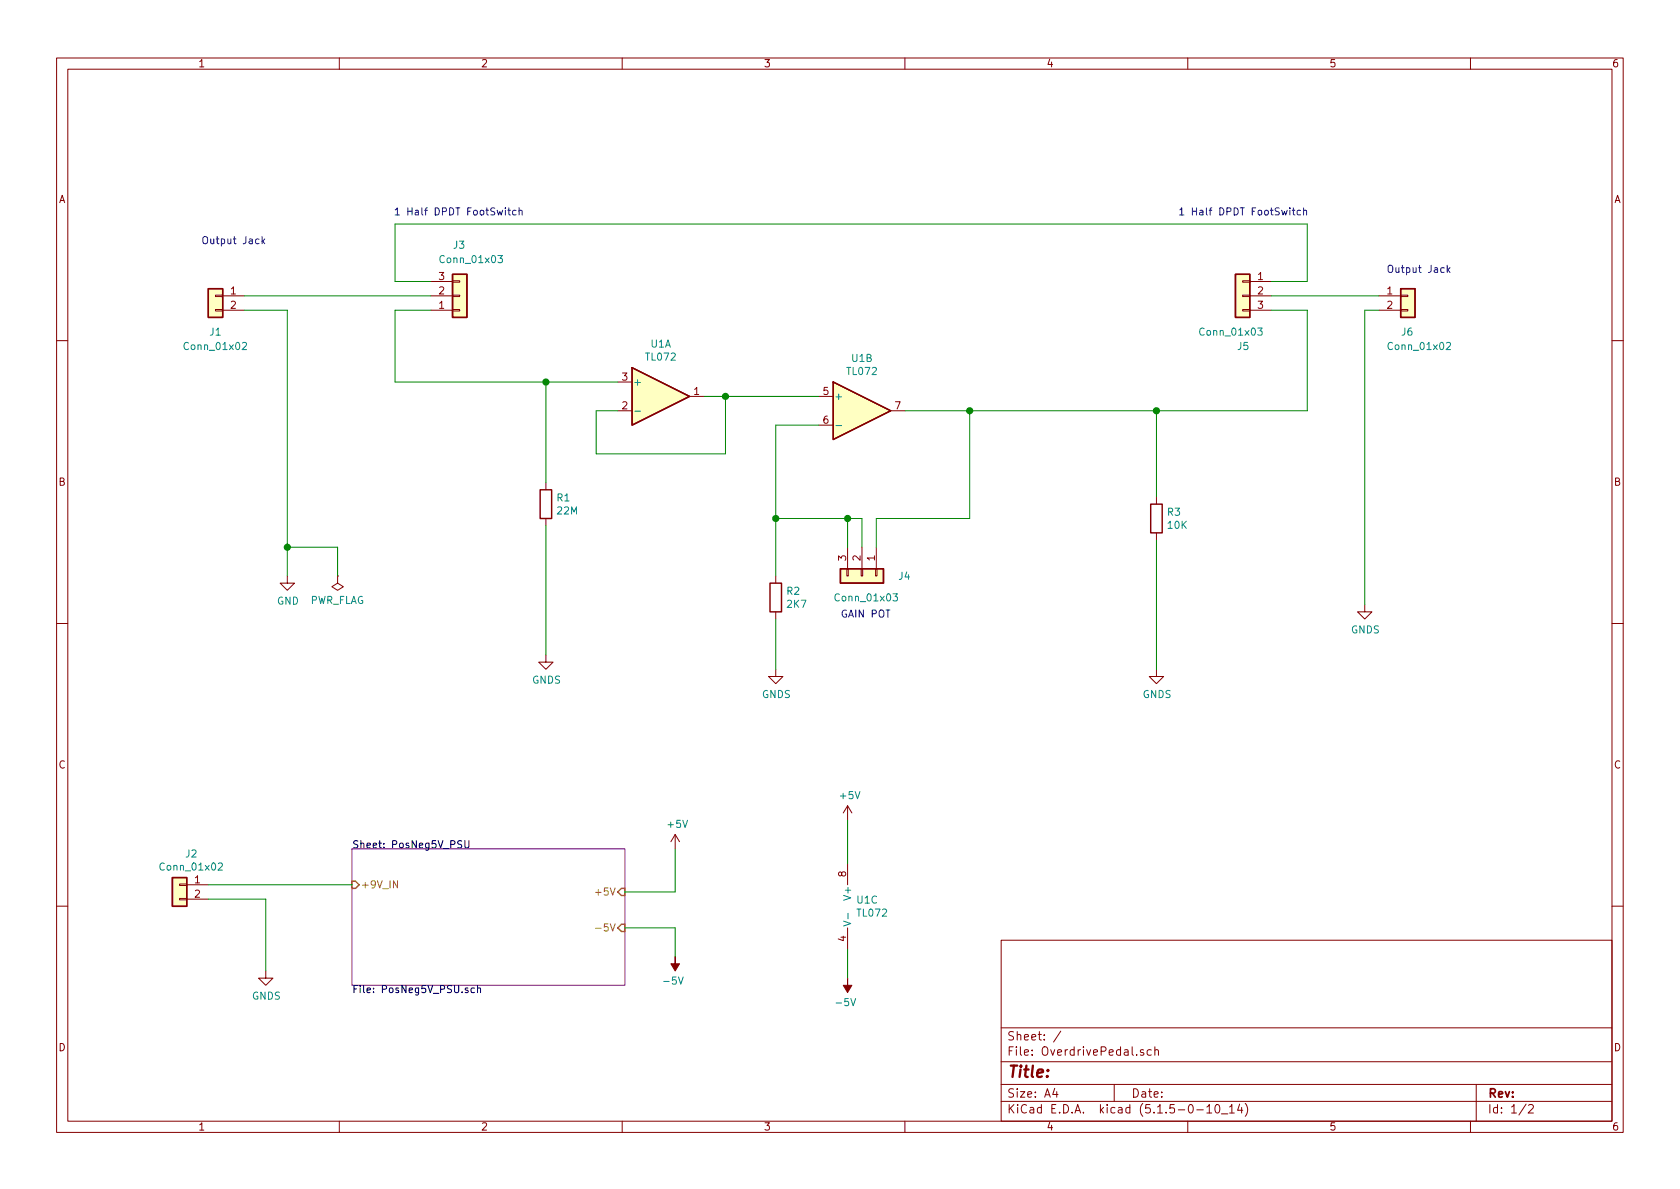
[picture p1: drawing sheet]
EESchema Schematic File Version 4
EELAYER 30 0
EELAYER END
$Descr A4 11693 8268
encoding utf-8
Sheet 1 2
Title ""
Date ""
Rev ""
Comp ""
Comment1 ""
Comment2 ""
Comment3 ""
Comment4 ""
$EndDescr
$Comp
L Connector_Generic:Conn_01x03 J4
U 1 1
P 6000 4000
F 0 "J4" V 6000 4250 50  0000 L CNN
F 1 "Conn_01x03" V 6150 3800 50  0000 L CNN
F 2 "Connector_PinHeader_2.54mm:PinHeader_1x03_P2.54mm_Vertical" H 6000 4000 50  0001 C CNN
F 3 "~" H 6000 4000 50  0001 C CNN
	1    6000 4000
	0    1    1    0   
$EndComp
Wire Wire Line
	5700 2950 5400 2950
Wire Wire Line
	5400 2950 5400 3600
Wire Wire Line
	5400 3600 5900 3600
Wire Wire Line
	5900 3600 5900 3800
Wire Wire Line
	6100 3800 6100 3600
Wire Wire Line
	6100 3600 6750 3600
Wire Wire Line
	6750 3600 6750 2850
Wire Wire Line
	6750 2850 6300 2850
Wire Wire Line
	6000 3800 6000 3600
Wire Wire Line
	6000 3600 5900 3600
Connection ~ 5900 3600
$Comp
L Device:R R2
U 1 1
P 5400 4150
F 0 "R2" H 5470 4196 50  0000 L CNN
F 1 "2K7" H 5470 4105 50  0000 L CNN
F 2 "Resistor_SMD:R_0805_2012Metric_Pad1.15x1.40mm_HandSolder" V 5330 4150 50  0001 C CNN
F 3 "~" H 5400 4150 50  0001 C CNN
	1    5400 4150
	1    0    0    -1  
$EndComp
Wire Wire Line
	5400 4000 5400 3600
Connection ~ 5400 3600
Wire Wire Line
	5400 4300 5400 4650
$Comp
L power:GNDS #PWR06
U 1 1
P 5400 4650
F 0 "#PWR06" H 5400 4400 50  0001 C CNN
F 1 "GNDS" H 5405 4477 50  0000 C CNN
F 2 "" H 5400 4650 50  0001 C CNN
F 3 "" H 5400 4650 50  0001 C CNN
	1    5400 4650
	1    0    0    -1  
$EndComp
Connection ~ 6750 2850
$Comp
L Device:R R3
U 1 1
P 8050 3600
F 0 "R3" H 8120 3646 50  0000 L CNN
F 1 "10K" H 8120 3555 50  0000 L CNN
F 2 "Resistor_SMD:R_0805_2012Metric_Pad1.15x1.40mm_HandSolder" V 7980 3600 50  0001 C CNN
F 3 "~" H 8050 3600 50  0001 C CNN
	1    8050 3600
	1    0    0    -1  
$EndComp
Wire Wire Line
	8050 3450 8050 2850
Wire Wire Line
	8050 3750 8050 4650
$Comp
L power:GNDS #PWR09
U 1 1
P 8050 4650
F 0 "#PWR09" H 8050 4400 50  0001 C CNN
F 1 "GNDS" H 8055 4477 50  0000 C CNN
F 2 "" H 8050 4650 50  0001 C CNN
F 3 "" H 8050 4650 50  0001 C CNN
	1    8050 4650
	1    0    0    -1  
$EndComp
$Sheet
S 2450 5900 1900 950 
U 5E6165F4
F0 "PosNeg5V_PSU" 50
F1 "PosNeg5V_PSU.sch" 50
F2 "+9V_IN" I L 2450 6150 50 
F3 "+5V" I R 4350 6200 50 
F4 "-5V" I R 4350 6450 50 
$EndSheet
Wire Wire Line
	4350 6200 4700 6200
Wire Wire Line
	4700 6200 4700 5900
$Comp
L power:+5V #PWR04
U 1 1
P 4700 5900
F 0 "#PWR04" H 4700 5750 50  0001 C CNN
F 1 "+5V" H 4715 6073 50  0000 C CNN
F 2 "" H 4700 5900 50  0001 C CNN
F 3 "" H 4700 5900 50  0001 C CNN
	1    4700 5900
	1    0    0    -1  
$EndComp
$Comp
L power:-5V #PWR05
U 1 1
P 4700 6650
F 0 "#PWR05" H 4700 6750 50  0001 C CNN
F 1 "-5V" H 4715 6823 50  0000 C CNN
F 2 "" H 4700 6650 50  0001 C CNN
F 3 "" H 4700 6650 50  0001 C CNN
	1    4700 6650
	-1   0    0    1   
$EndComp
Wire Wire Line
	4350 6450 4700 6450
Wire Wire Line
	4700 6450 4700 6650
Wire Wire Line
	2450 6150 1450 6150
$Comp
L Connector_Generic:Conn_01x02 J2
U 1 1
P 1250 6150
F 0 "J2" H 1168 6367 50  0000 C CNN
F 1 "Conn_01x02" H 1168 6276 50  0000 C CNN
F 2 "Connector_PinHeader_2.54mm:PinHeader_1x02_P2.54mm_Vertical" H 1250 6150 50  0001 C CNN
F 3 "~" H 1250 6150 50  0001 C CNN
	1    1250 6150
	-1   0    0    -1  
$EndComp
Wire Wire Line
	1450 6250 1850 6250
Wire Wire Line
	1850 6250 1850 6750
$Comp
L power:GNDS #PWR02
U 1 1
P 1850 6750
F 0 "#PWR02" H 1850 6500 50  0001 C CNN
F 1 "GNDS" H 1855 6577 50  0000 C CNN
F 2 "" H 1850 6750 50  0001 C CNN
F 3 "" H 1850 6750 50  0001 C CNN
	1    1850 6750
	1    0    0    -1  
$EndComp
$Comp
L Device:R R1
U 1 1
P 3800 3500
F 0 "R1" H 3870 3546 50  0000 L CNN
F 1 "22M" H 3870 3455 50  0000 L CNN
F 2 "Resistor_SMD:R_0805_2012Metric_Pad1.15x1.40mm_HandSolder" V 3730 3500 50  0001 C CNN
F 3 "~" H 3800 3500 50  0001 C CNN
	1    3800 3500
	1    0    0    -1  
$EndComp
Wire Wire Line
	3800 3350 3800 2650
Wire Wire Line
	3800 2650 4300 2650
Wire Wire Line
	3800 3650 3800 4550
$Comp
L power:GNDS #PWR03
U 1 1
P 3800 4550
F 0 "#PWR03" H 3800 4300 50  0001 C CNN
F 1 "GNDS" H 3805 4377 50  0000 C CNN
F 2 "" H 3800 4550 50  0001 C CNN
F 3 "" H 3800 4550 50  0001 C CNN
	1    3800 4550
	1    0    0    -1  
$EndComp
Text Notes 5850 4300 0    50   ~ 0
GAIN POT
$Comp
L Connector_Generic:Conn_01x02 J1
U 1 1
P 1500 2050
F 0 "J1" H 1500 1800 50  0000 C CNN
F 1 "Conn_01x02" H 1500 1700 50  0000 C CNN
F 2 "Connector_PinHeader_2.54mm:PinHeader_1x02_P2.54mm_Vertical" H 1500 2050 50  0001 C CNN
F 3 "~" H 1500 2050 50  0001 C CNN
	1    1500 2050
	-1   0    0    -1  
$EndComp
$Comp
L Connector_Generic:Conn_01x02 J6
U 1 1
P 9800 2050
F 0 "J6" H 9750 1800 50  0000 L CNN
F 1 "Conn_01x02" H 9650 1700 50  0000 L CNN
F 2 "Connector_PinHeader_2.54mm:PinHeader_1x02_P2.54mm_Vertical" H 9800 2050 50  0001 C CNN
F 3 "~" H 9800 2050 50  0001 C CNN
	1    9800 2050
	1    0    0    -1  
$EndComp
Wire Wire Line
	1700 2050 3000 2050
Connection ~ 3800 2650
$Comp
L power:GND #PWR01
U 1 1
P 2000 4000
F 0 "#PWR01" H 2000 3750 50  0001 C CNN
F 1 "GND" H 2005 3827 50  0000 C CNN
F 2 "" H 2000 4000 50  0001 C CNN
F 3 "" H 2000 4000 50  0001 C CNN
	1    2000 4000
	1    0    0    -1  
$EndComp
Wire Wire Line
	9600 2150 9500 2150
Wire Wire Line
	9500 2150 9500 4200
$Comp
L power:GNDS #PWR010
U 1 1
P 9500 4200
F 0 "#PWR010" H 9500 3950 50  0001 C CNN
F 1 "GNDS" H 9505 4027 50  0000 C CNN
F 2 "" H 9500 4200 50  0001 C CNN
F 3 "" H 9500 4200 50  0001 C CNN
	1    9500 4200
	1    0    0    -1  
$EndComp
$Comp
L Connector_Generic:Conn_01x03 J5
U 1 1
P 8650 2050
F 0 "J5" H 8600 1700 50  0000 L CNN
F 1 "Conn_01x03" H 8500 1800 50  0000 L CNN
F 2 "Connector_PinHeader_2.54mm:PinHeader_1x03_P2.54mm_Vertical" H 8650 2050 50  0001 C CNN
F 3 "~" H 8650 2050 50  0001 C CNN
	1    8650 2050
	-1   0    0    -1  
$EndComp
Wire Wire Line
	8850 2050 9600 2050
Wire Wire Line
	8850 1950 9100 1950
Wire Wire Line
	9100 1550 9100 1950
Wire Wire Line
	8850 2150 9100 2150
Wire Wire Line
	9100 2150 9100 2850
Connection ~ 8050 2850
Wire Wire Line
	8050 2850 9100 2850
Text Notes 9650 1900 0    50   ~ 0
Output Jack
Text Notes 8200 1500 0    50   ~ 0
1 Half DPDT FootSwitch
$Comp
L Connector_Generic:Conn_01x03 J3
U 1 1
P 3200 2050
F 0 "J3" H 3150 1700 50  0000 L CNN
F 1 "Conn_01x03" H 3050 1800 50  0000 L CNN
F 2 "Connector_PinHeader_2.54mm:PinHeader_1x03_P2.54mm_Vertical" H 3200 2050 50  0001 C CNN
F 3 "~" H 3200 2050 50  0001 C CNN
	1    3200 2050
	1    0    0    1   
$EndComp
Text Notes 3650 1500 2    50   ~ 0
1 Half DPDT FootSwitch
Wire Wire Line
	2750 1550 2750 1950
Wire Wire Line
	2750 1950 3000 1950
Wire Wire Line
	2750 1550 9100 1550
Wire Wire Line
	1700 2150 2000 2150
Wire Wire Line
	2000 2150 2000 3800
Wire Wire Line
	3000 2150 2750 2150
Wire Wire Line
	2750 2150 2750 2650
Text Notes 1400 1700 0    50   ~ 0
Output Jack
$Comp
L power:PWR_FLAG #FLG0103
U 1 1
P 2350 4000
F 0 "#FLG0103" H 2350 4075 50  0001 C CNN
F 1 "PWR_FLAG" H 2350 4173 50  0000 C CNN
F 2 "" H 2350 4000 50  0001 C CNN
F 3 "~" H 2350 4000 50  0001 C CNN
	1    2350 4000
	-1   0    0    1   
$EndComp
Wire Wire Line
	2350 4000 2350 3800
Wire Wire Line
	2350 3800 2000 3800
Connection ~ 2000 3800
Wire Wire Line
	2000 3800 2000 4000
$Comp
L Amplifier_Operational:TL072 U1
U 1 1
P 4600 2750
F 0 "U1" H 4600 3117 50  0000 C CNN
F 1 "TL072" H 4600 3026 50  0000 C CNN
F 2 "Package_SO:SOIC-8_3.9x4.9mm_P1.27mm" H 4600 2750 50  0001 C CNN
F 3 "http://www.ti.com/lit/ds/symlink/tl071.pdf" H 4600 2750 50  0001 C CNN
	1    4600 2750
	1    0    0    -1  
$EndComp
$Comp
L Amplifier_Operational:TL072 U1
U 2 1
P 6000 2850
F 0 "U1" H 6000 3217 50  0000 C CNN
F 1 "TL072" H 6000 3126 50  0000 C CNN
F 2 "Package_SO:SOIC-8_3.9x4.9mm_P1.27mm" H 6000 2850 50  0001 C CNN
F 3 "http://www.ti.com/lit/ds/symlink/tl071.pdf" H 6000 2850 50  0001 C CNN
	2    6000 2850
	1    0    0    -1  
$EndComp
$Comp
L Amplifier_Operational:TL072 U1
U 3 1
P 6000 6300
F 0 "U1" H 5958 6346 50  0000 L CNN
F 1 "TL072" H 5958 6255 50  0000 L CNN
F 2 "Package_SO:SOIC-8_3.9x4.9mm_P1.27mm" H 6000 6300 50  0001 C CNN
F 3 "http://www.ti.com/lit/ds/symlink/tl071.pdf" H 6000 6300 50  0001 C CNN
	3    6000 6300
	1    0    0    -1  
$EndComp
Wire Wire Line
	5900 6000 5900 5700
$Comp
L power:+5V #PWR07
U 1 1
P 5900 5700
F 0 "#PWR07" H 5900 5550 50  0001 C CNN
F 1 "+5V" H 5915 5873 50  0000 C CNN
F 2 "" H 5900 5700 50  0001 C CNN
F 3 "" H 5900 5700 50  0001 C CNN
	1    5900 5700
	1    0    0    -1  
$EndComp
$Comp
L power:-5V #PWR08
U 1 1
P 5900 6800
F 0 "#PWR08" H 5900 6900 50  0001 C CNN
F 1 "-5V" H 5915 6973 50  0000 C CNN
F 2 "" H 5900 6800 50  0001 C CNN
F 3 "" H 5900 6800 50  0001 C CNN
	1    5900 6800
	-1   0    0    1   
$EndComp
Wire Wire Line
	5900 6600 5900 6800
Wire Wire Line
	4900 2750 5050 2750
Wire Wire Line
	4300 2850 4150 2850
Wire Wire Line
	4150 2850 4150 3150
Wire Wire Line
	4150 3150 5050 3150
Wire Wire Line
	5050 3150 5050 2750
Connection ~ 5050 2750
Wire Wire Line
	5050 2750 5700 2750
Wire Wire Line
	2750 2650 3800 2650
Wire Wire Line
	6750 2850 8050 2850
$EndSCHEMATC
